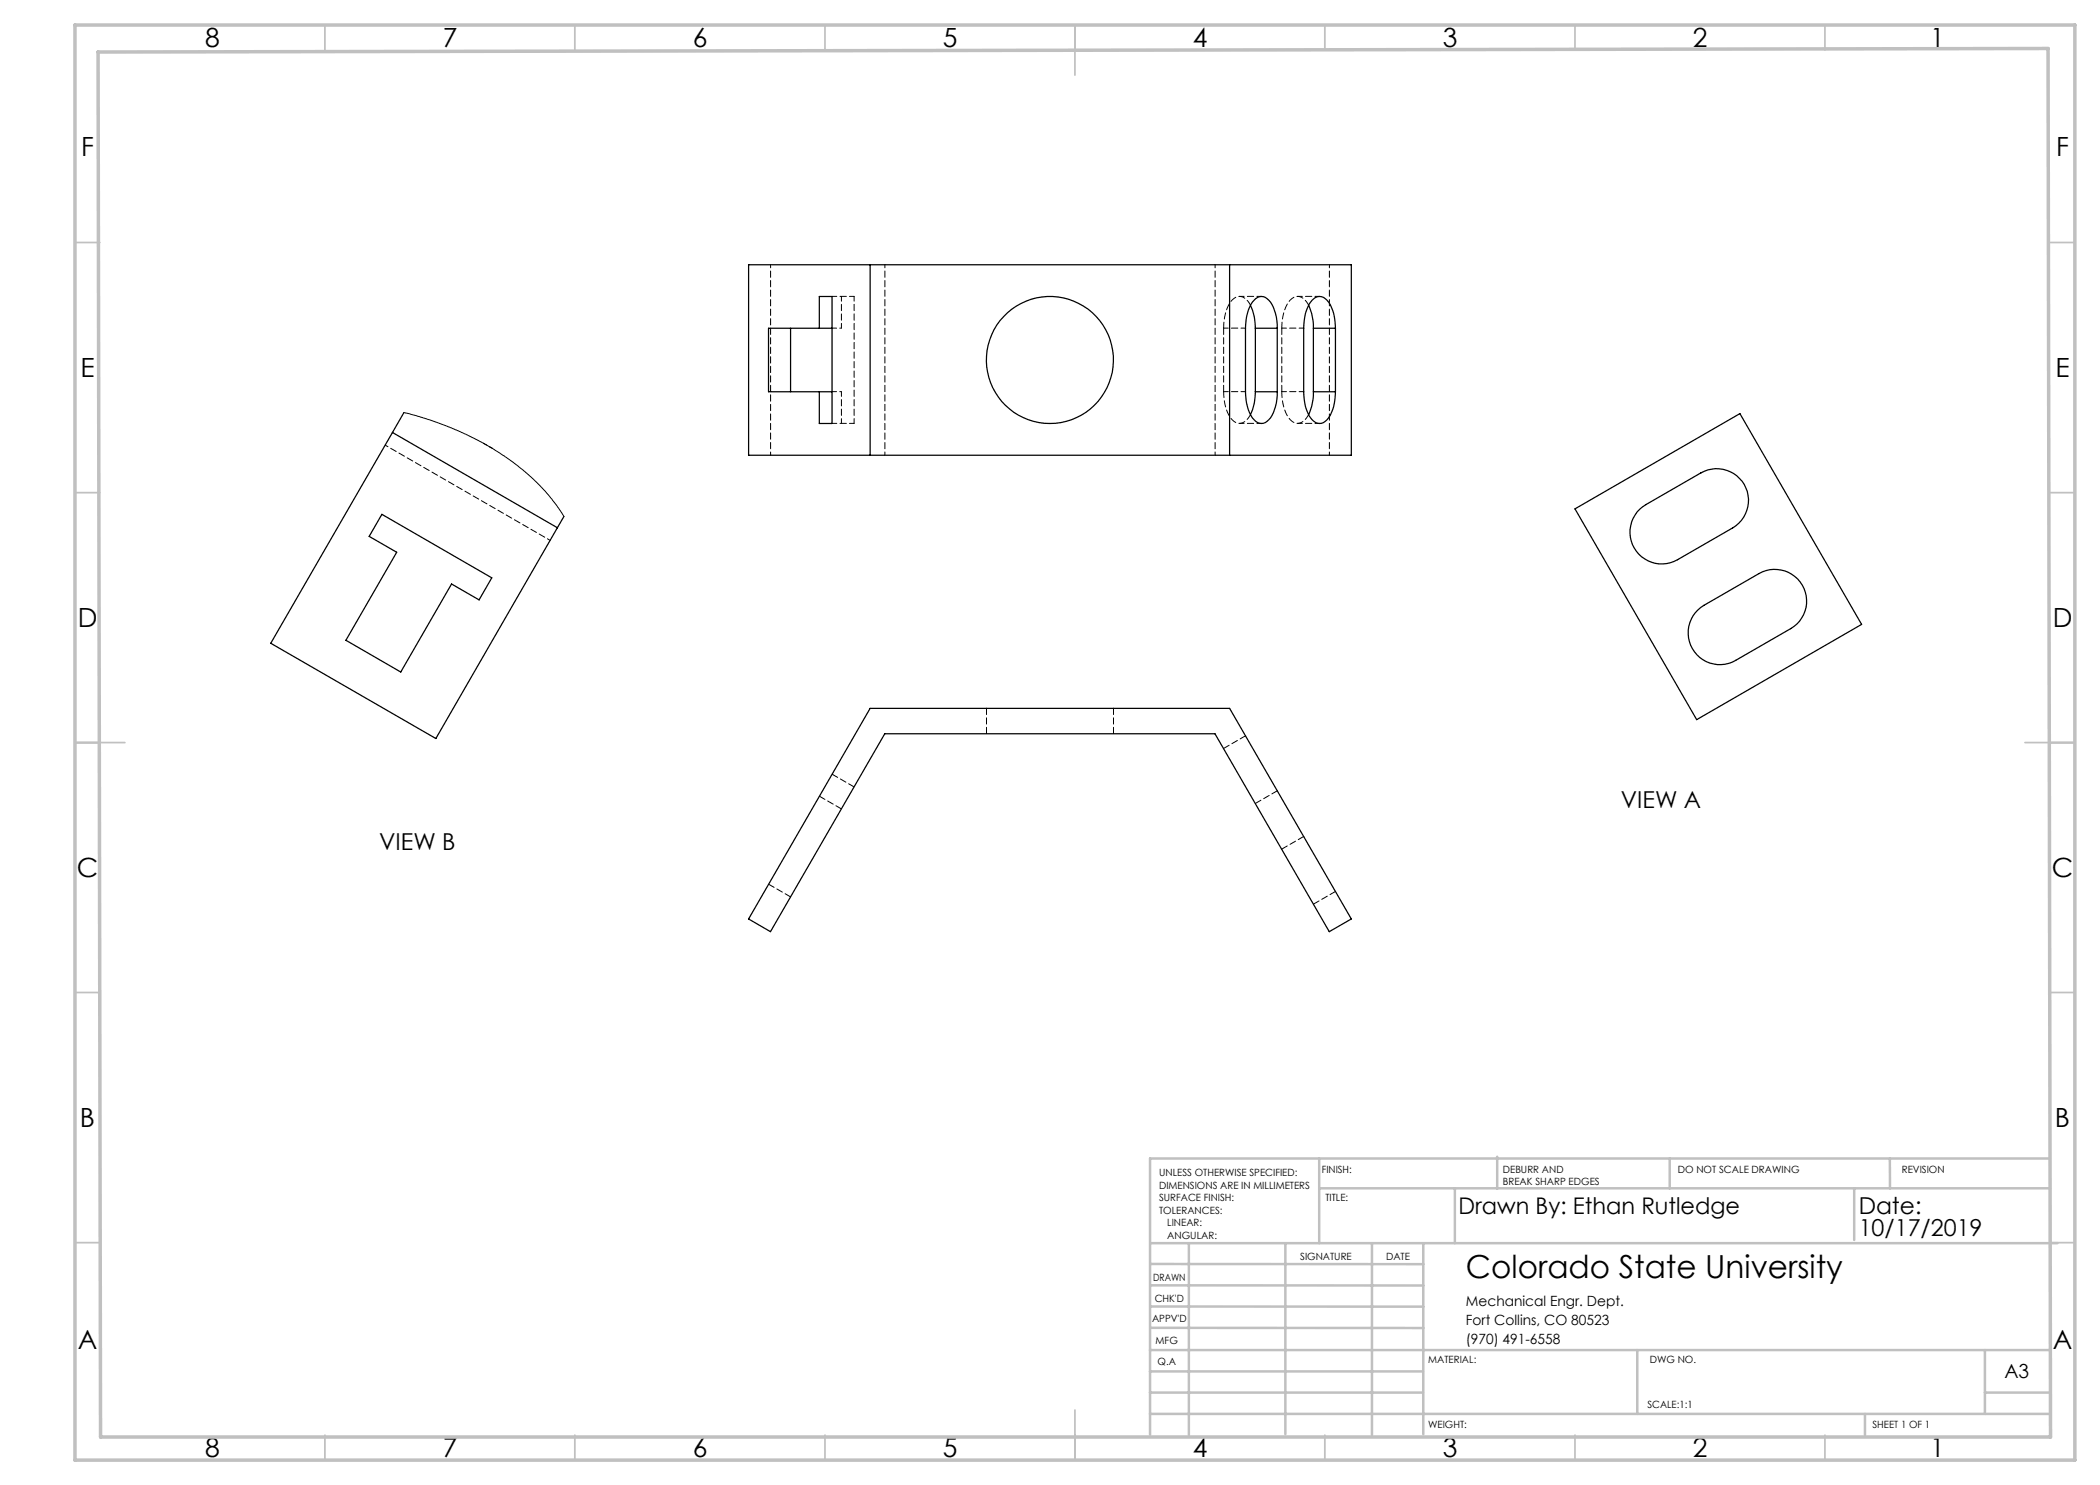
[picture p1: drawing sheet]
<svg xmlns="http://www.w3.org/2000/svg" width="420mm" height="297mm" viewBox="0 0 420 297" stroke-linecap="round" stroke-linejoin="round" font-family="sans-serif">
<g fill="none" stroke="#c0c0c0" stroke-width=".35">
<path d="M65 5v5M115 5v5M165 5v5M215 5v10M265 5v5M315 5v5M365 5v5M15 48.5h5M410 48.5h5M15 98.5h5M410 98.5h5M15 148.5h10"/>
<path d="M405 148.5h10M15 198.5h5M410 198.5h5M15 248.5h5M410 248.5h5M65 287v5M115 287v5M165 287v5M215 282v10M265 287v5M315 287v5M365 287v5"/>
</g>
<g fill="none" stroke="#c0c0c0" stroke-width=".5">
<path d="M263.8 231.7v16.9M263.8 237.7h146.2M291 237.7v10.9M299.4 231.3v6.4M333.9 231.7v6M370.8 237.7v10.3M378 231.7v6M410 231.7h-180v55.2M230.1 248.6h181.4M230.1 257.1h54.6M230.1 252.8h54.6M237.8 248.8v38.2"/>
<path d="M257.1 248.6v38.2M274.4 248.8v38.2M284.7 248.6v38.2M230 278.5h54.6M230 274.3h54.6M230 270h180M230 265.6h54.7M230.1 261.3h54.6M327.4 270v12.8M397 278.5h13M397 270v12.8M230 282.8h180"/>
<path d="M373 282.8v4.2"/>
</g>
<path d="M15 5h400v287h-400zM19.6 10.4l390-.7 .5 277.7h-390z" fill="none" stroke="#c0c0c0" stroke-width=".7"/>
<g fill="none" stroke="#000" stroke-width=".25">
<path d="M149.7 52.9h120.6v38.1h-120.6zM174 52.9v38.1M245.9 52.9v38.1M158.1 65.6v12.7M163.9 65.6v-6.3h2.5v25.4h-2.5v-6.4M166.4 65.6h-12.7v12.7h12.7M250.1 61.1l.8 2.3 .2 2.2M251.1 78.3l-.2 2.3-.8 2.3M251.1 65.6h4.3M251.1 78.3h4.3M251.1 65.6v12.7M255.4 65.6a8.5 8.5 0 0 0-1.6-5.6 1.93 1.93 0 0 0-3.3 .4 9.7 9.7 0 0 0-1.4 5.2v12.7a7.8 7.8 0 0 0 2 6 1.95 1.95 0 0 0 3-.7 9.3 9.3 0 0 0 1.3-5.3"/>
<path d="M255.4 65.6v12.7M261.7 61.1l.6 1.6 .3 1.4 .1 1.5M262.7 78.3l-.1 1.6-.3 1.4-.6 1.6M262.7 65.6h4.4M262.7 78.3h4.4M262.7 65.6v12.7M267.1 65.6a7.8 7.8 0 0 0-2.1-5.9 1.91 1.91 0 0 0-2.9 .7 8.9 8.9 0 0 0-1.4 5.2v12.7a7.8 7.8 0 0 0 2.1 6 1.91 1.91 0 0 0 2.9-.7 8.9 8.9 0 0 0 1.4-5.3M267.1 65.6v12.7M78.5 86.5l-24.3 42.2 33 19 24.3-42.2M78.5 86.5l33 19M80.8 82.5l-2.3 4M76.4 102.9l22 12.7-2.6 4.4-5.5-3.2-10.1 17.6-11-6.3 10.1-17.6-5.5-3.2z"/>
<path d="M112.8 103.3l-1.3 2.2M315 101.8l33-19.1 24.3 42.2-33 19zM327.9 101.8l1.3-.9 11-6.3a6.4 6.4 0 0 1 8.7 2.3 6.4 6.4 0 0 1-2.4 8.7l-11 6.3a6.4 6.4 0 0 1-8.2-1.7 6.4 6.4 0 0 1 .6-8.4zM339.6 122l1.2-.9 11-6.4a6.4 6.4 0 0 1 8.7 2.3 6.4 6.4 0 0 1-2.4 8.7l-11 6.4a6.3 6.3 0 0 1-8.2-1.7 6.3 6.3 0 0 1 .7-8.4zM174 141.7h71.9l24.4 42.1-4.4 2.5-22.9-39.5h-66l-22.9 39.5-4.4-2.5z"/>
<circle cx="210" cy="72" r="12.7"/>
</g>
<path d="M244.7 65.6v12.7M256.4 65.6v12.7M170.8 157.4l-4.4-2.6M197.3 141.6v5.1M222.7 146.7v-5.1M244.7 149.7l4.4-2.6M158.1 179.4l-4.4-2.6M168.3 161.8l-4.4-2.6M251.1 160.7l4.4-2.6M256.4 169.8l4.4-2.5M262.7 180.8l4.4-2.5" fill="none" stroke="#000" stroke-width=".2" stroke-dasharray="1.3 .6"/>
<path d="M154.1 52.9v38.1M177 52.9v38.1M243 52.9v38.1M265.9 52.9v38.1M77 89l33 19.1" fill="none" stroke="#000" stroke-width=".2" stroke-dasharray="1.3 .6" stroke-dashoffset=".6"/>
<g fill="none" stroke="#000" stroke-width=".2" stroke-dasharray="1.3 .6" stroke-dashoffset=".3">
<path d="M168.3 59.3v6.3M170.8 59.3h-4.4M252.3 59.3h-4.4M263.9 59.3h-4.4M168.3 78.3v6.4M244.7 65.6h4.4M244.7 78.3h4.4M256.4 65.6h4.4M256.4 78.3h4.4M170.8 84.7v-25.4M170.8 84.7h-4.4M247.9 84.7h4.4"/>
<path d="M259.5 84.7h4.4"/>
</g>
<path d="M244.7 78.3a7.8 7.8 0 0 0 2.1 6 1.94 1.94 0 0 0 2.9-.7l.4-.7M250.1 61a2.38 2.38 0 0 0-3-1.5 6.5 6.5 0 0 0-2.3 5.4l-.1 .7M256.4 78.3a7.8 7.8 0 0 0 2 6 1.94 1.94 0 0 0 2.9-.7l.4-.7M261.7 61a2.38 2.38 0 0 0-2.9-1.5 6.5 6.5 0 0 0-2.4 5.4v.7" fill="none" stroke="#000" stroke-width=".2" stroke-dasharray="1.3 .6" stroke-dashoffset=".1"/>
<path d="M168.3 65.6h-1.9M168.3 78.3h-1.9" fill="none" stroke="#000" stroke-width=".2" stroke-dasharray="1.3 .6" stroke-dashoffset=".9"/>
<path d="M80.8 82.5l5.1 1.5 5.4 2 5 2.4 3.6 2.2 3.6 2.5 3.4 3 3.5 3.7 2.4 3.5" fill="none" stroke="#000" stroke-width=".2"/>
<path d="M96.7 88.6l1.8 1.1" fill="none" stroke="#000" stroke-width=".2" stroke-dasharray="1.3 .6" stroke-dashoffset=".5"/>
<text font-size="6.3" x="293.2" y="255.5">Colorado State University</text>
<g font-size="5.3">
<text x="41" y="9.5">8</text>
<text x="88.5" y="9.5">7</text>
<text x="138.5" y="9.5">6</text>
<text x="188.5" y="9.5">5</text>
<text x="238.5" y="9.5">4</text>
<text x="288.5" y="9.5">3</text>
<text x="338.5" y="9.5">2</text>
<text x="386" y="9.5">1</text>
<text x="16.2" y="31.2">F</text>
<text x="411.2" y="31.2">F</text>
<text x="16.1" y="75.5">E</text>
<text x="411.1" y="75.5">E</text>
<text x="15.5" y="125.5">D</text>
<text x="410.5" y="125.5">D</text>
<text x="15.4" y="175.5">C</text>
<text x="410.4" y="175.5">C</text>
<text x="16" y="225.5">B</text>
<text x="411" y="225.5">B</text>
<text x="15.5" y="269.7">A</text>
<text x="410.5" y="269.7">A</text>
<text x="41" y="291.5">8</text>
<text x="88.5" y="291.5">7</text>
<text x="138.5" y="291.5">6</text>
<text x="188.5" y="291.5">5</text>
<text x="238.5" y="291.5">4</text>
<text x="288.5" y="291.5">3</text>
<text x="338.5" y="291.5">2</text>
<text x="386" y="291.5">1</text>
</g>
<g font-size="4.7">
<text x="324.2" y="161.6">VIEW A</text>
<text x="75.9" y="169.9">VIEW B</text>
<text x="371.7" y="242.7">Date:</text>
<text x="371.7" y="247.3">10/17/2019</text>
</g>
<text font-size="4.6" x="291.7" y="242.7">Drawn By: Ethan Rutledge</text>
<text font-size="3.9" x="400.9" y="275.5">A3</text>
<g font-size="2.8">
<text x="293.2" y="261.1">Mechanical Engr. Dept.</text>
<text x="293.2" y="264.9">Fort Collins, CO 80523</text>
<text x="293.2" y="268.7">(970) 491-6558</text>
</g>
<g font-size="2">
<text x="231.8" y="235.2">UNLESS OTHERWISE SPECIFIED:</text>
<text x="231.8" y="237.7">DIMENSIONS ARE IN MILLIMETERS</text>
<text x="264.4" y="234.6">FINISH:</text>
<text x="300.6" y="234.6">DEBURR AND</text>
<text x="300.6" y="237.1">BREAK SHARP EDGES</text>
<text x="335.6" y="234.6">DO NOT SCALE DRAWING</text>
<text x="380.4" y="234.6">REVISION</text>
<text x="231.8" y="240.2">SURFACE FINISH:</text>
<text x="231.8" y="242.7">TOLERANCES:</text>
<text x="233.4" y="245.2">LINEAR:</text>
<text x="265.1" y="240.2">TITLE:</text>
<text x="233.5" y="247.7">ANGULAR:</text>
<text x="260" y="251.9">SIGNATURE</text>
<text x="277.2" y="251.9">DATE</text>
<text x="230.6" y="256.1">DRAWN</text>
<text x="230.9" y="260.3">CHK'D</text>
<text x="230.4" y="264.4">APPV'D</text>
<text x="231.1" y="268.8">MFG</text>
<text x="231.5" y="273">Q.A</text>
<text x="285.6" y="272.5">MATERIAL:</text>
<text x="330" y="272.5">DWG NO.</text>
<text x="329.5" y="281.7">SCALE:1:1</text>
<text x="285.6" y="285.5">WEIGHT:</text>
<text x="374.5" y="285.6">SHEET 1 OF 1</text>
</g>
</svg>
